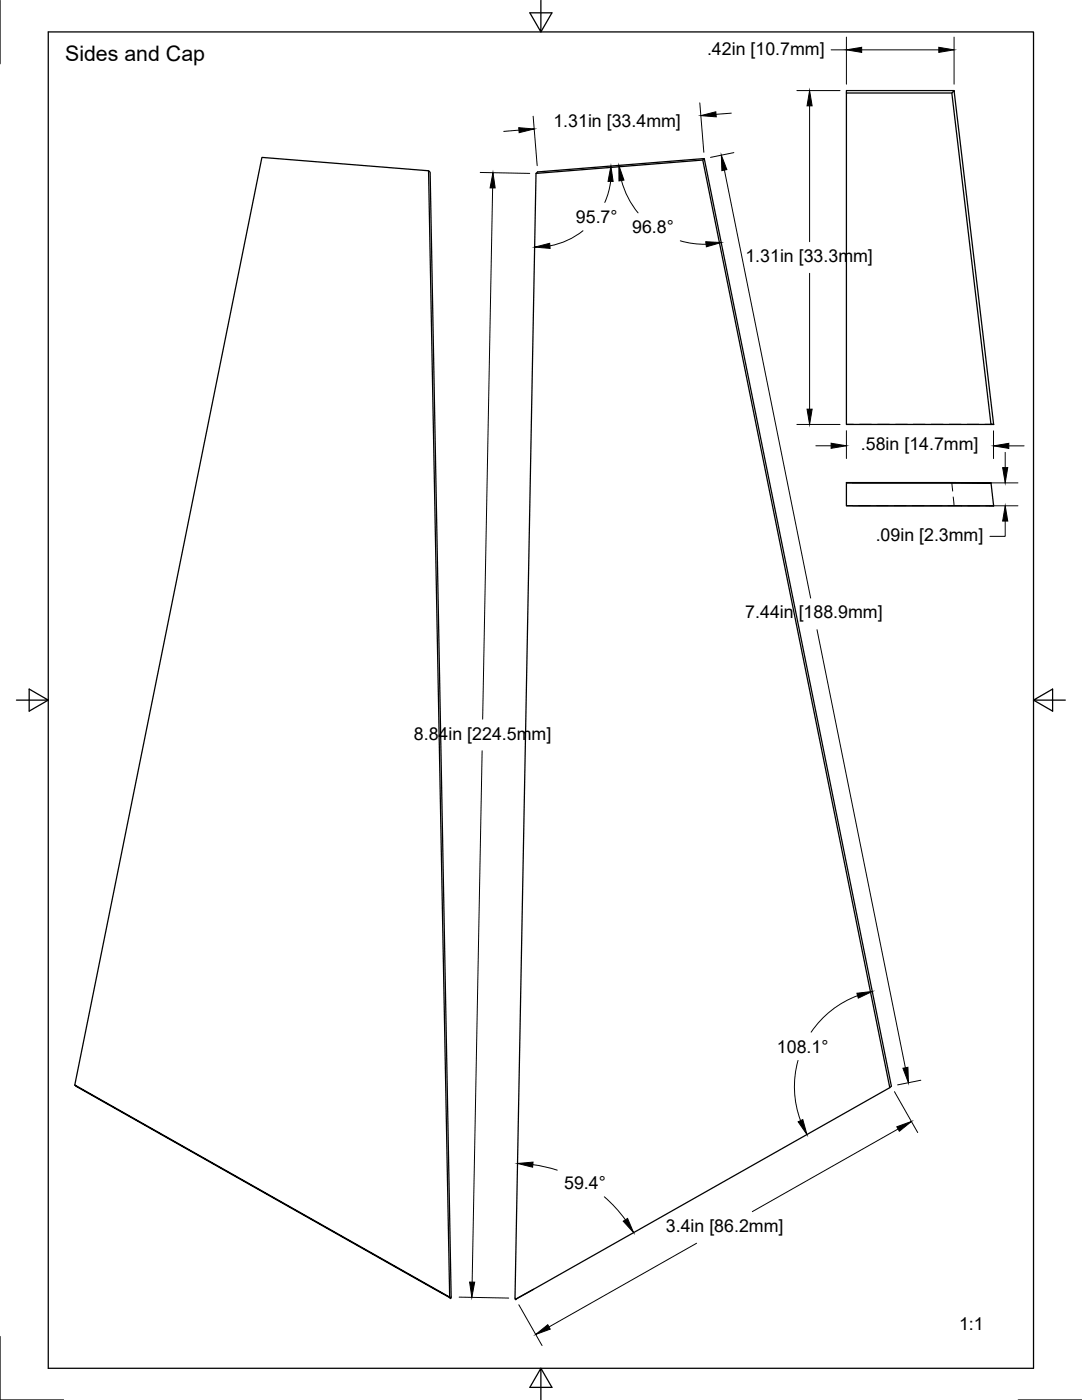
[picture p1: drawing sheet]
<svg xmlns="http://www.w3.org/2000/svg" width="216mm" height="279mm" viewBox="0 0 216 279" stroke-linecap="round" stroke-linejoin="round" font-family="sans-serif">
<!-- layer: Visible -->
<path d="M189.9 18.6h-21v66.1h29.4M190.4 18.1l7.9 66.6h-.6l-7.8-66.1zM190.4 18.1h-21.5v.5M85.5 34.1l.3 .3 4.2 224.4-.1 .2 .1-.2M107 34.6l.3-.3 33.2-2.7 37.4 185.2-.4 .3-74.6 42.2-.1-.2zM140.2 31.9l37.3 185.2M140.5 31.6l-.3 .3-33.2 2.7M168.9 96.4v4.6h29.4l-.6-4.6-28.8-.1 28.8 .1M14.9 216.5l75 42.6-74.7-42.3zM14.9 216.5l37.4-185.1 33.2 2.7 4.2 224.8" fill="none" stroke="#000" stroke-width=".25"/>
<g fill="#000" stroke="#000" stroke-width=".2">
<circle cx="89.9" cy="259.1" r=".11"/>
<circle cx="102.9" cy="259.3" r=".11"/>
</g>
<!-- layer: Hidden -->
<g fill="none" stroke="#000" stroke-width=".2">
<path d="M170.3 84.7h-1.4M173.9 84.7h-2.5M177.5 84.7h-2.5M181.1 84.7h-2.5M184.6 84.7h-2.5M188.2 84.7h-2.5M189.9 96.3l.2 1.7M190.2 99.2l.2 1.7M191.8 84.7h-2.5M195.3 84.7h-2.5M198 84.7h-1.6M168.9 100.9h1.2"/>
<path d="M171.3 100.9h2.4M174.9 100.9h2.3M178.5 100.9h2.3M182 100.9h2.4M185.6 100.9h2.4M189.2 100.9h1.2M190.4 100.9h1.5M193.1 100.9h2.4M196.7 100.9l1.6 .1"/>
</g>
<!-- layer: Dimensions -->
<g fill="none" stroke="#000" stroke-width=".2">
<path d="M159 18.1h8.6M165.8 9.9h3.1M168.9 7.4v9.4M171.9 9.9h15.4M190.4 7.4v9.4M95.8 34.4l9.9 .2M98.3 37.5l-2 106M103.5 26l-3 .2M106.4 23.2l.8 9.9M121.8 36.2l-.5 2.4-.6 1.8M124 36a17.1 17.1 0 0 0 3.3 6.5M139.6 20.5l.8 9.9"/>
<path d="M144.5 34l17.3 85.4M145.9 22.6l-3 .2M146.4 30.5l-4.6 .9M161.5 21.1v27.1M116.3 46a15 15 0 0 1-6.6 3.1M135.7 48.1l2.2 .4 3 .2M161.5 54.5v27.2M159 84.7h8.6M162.8 89h3M168.9 86v5.5M170.2 96.4h32.9M198.2 86v5.5"/>
<path d="M200.6 90.3v3M201.3 89h3M170.2 100.9h32.9M200.6 104v3h-3.1M163 125.7l17.7 87.4M96.2 149.8l-2 106.1M171.1 198.7a19.4 19.4 0 0 0-9.2 7.3M159.2 211.6a19.4 19.4 0 0 0 .5 12M178.5 217.9l4.6 8.1M183.7 215.6l-4.6 .9M106.3 232.4l2.1 .4 2.8 .7M120.6 238.8a27.2 27.2 0 0 1 4.2 4.6"/>
<path d="M179.2 225.3l-29.1 16.5M91.6 258.9l9.9 .2M139 248.1l-29.4 16.7M103.5 260.4l4.7 8.1"/>
</g>
<g fill="#000" stroke="#000" stroke-width=".2">
<path d="M168.9 9.9l3-.5v1.1zM187.3 9.4l3.1 .5-3.1 .6zM98.4 34.5l.4 3h-1zM103.5 25.5l3.1 .2-3 .8zM121.9 33.1l.4 3.1h-1zM123.5 33l1 2.9-1 .2zM139.8 23.1l3-.8 .1 1zM143.9 31l1.1 2.8-1 .3zM161.5 18.1l.6 3h-1.1zM106.7 49.3l3-.7 .1 1zM140.8 48.2l3.1 .2-3 .9zM161 81.7h1.1l-.6 3z"/>
<path d="M165.8 88.5l3.1 .5-3.1 .5zM200.1 93.3h1l-.5 3.1zM198.2 89l3.1-.5v1zM200.6 100.9l.5 3.1h-1zM171 198.2l3.1-.3-2.8 1.3zM180.2 213.2l1-.2 .1 3.1zM103.3 232.2l3.1-.3-.1 1zM159.3 223.9l.9-.5 .8 3zM178.9 224.9l3-1.1-2.4 2zM93.7 255.9h1l-.6 3zM124.4 243.7l.8-.5 1.2 2.8zM106.9 266.3l2.4-1.9 .5 .9z"/>
</g>
<!-- layer: Border -->
<path d="M0 0v12.7M9.6 6.4h196.6v266.7h-196.6zM107.9 0v6.4l-2.2-3.8h4.4l-2.2 3.8M3.3 139.7h6.3l-3.8-2.2v4.4l3.8-2.2M206.2 139.7l3.8 2.2v-4.4l-3.8 2.2h6.4M0 266.7v12.7h12.7M107.9 273.1l2.2 3.8h-4.4l2.2-3.8v6.3M203.2 279.4h12.7" fill="none" stroke="#000" stroke-width=".25"/>
<text font-size="4.3" x="13" y="12.1">Sides and Cap</text>
<g font-size="3.5">
<text x="141.1" y="10.9">.42in [10.7mm]</text>
<text x="110.4" y="25.3">1.31in [33.4mm]</text>
<text x="114.9" y="44.5">95.7°</text>
<text x="126.1" y="46.6">96.8°</text>
<text x="148.7" y="52.3">1.31in [33.3mm]</text>
<text x="171.8" y="89.9">.58in [14.7mm]</text>
<text x="174.7" y="107.9">.09in [2.3mm]</text>
<text x="148.7" y="123.4">7.44in [188.9mm]</text>
<text x="82.6" y="147.6">8.84in [224.5mm]</text>
<text x="155" y="210.1">108.1°</text>
<text x="112.6" y="237.3">59.4°</text>
<text x="132.9" y="245.9">3.4in [86.2mm]</text>
<text x="191.4" y="265.5">1:1</text>
</g>
</svg>
